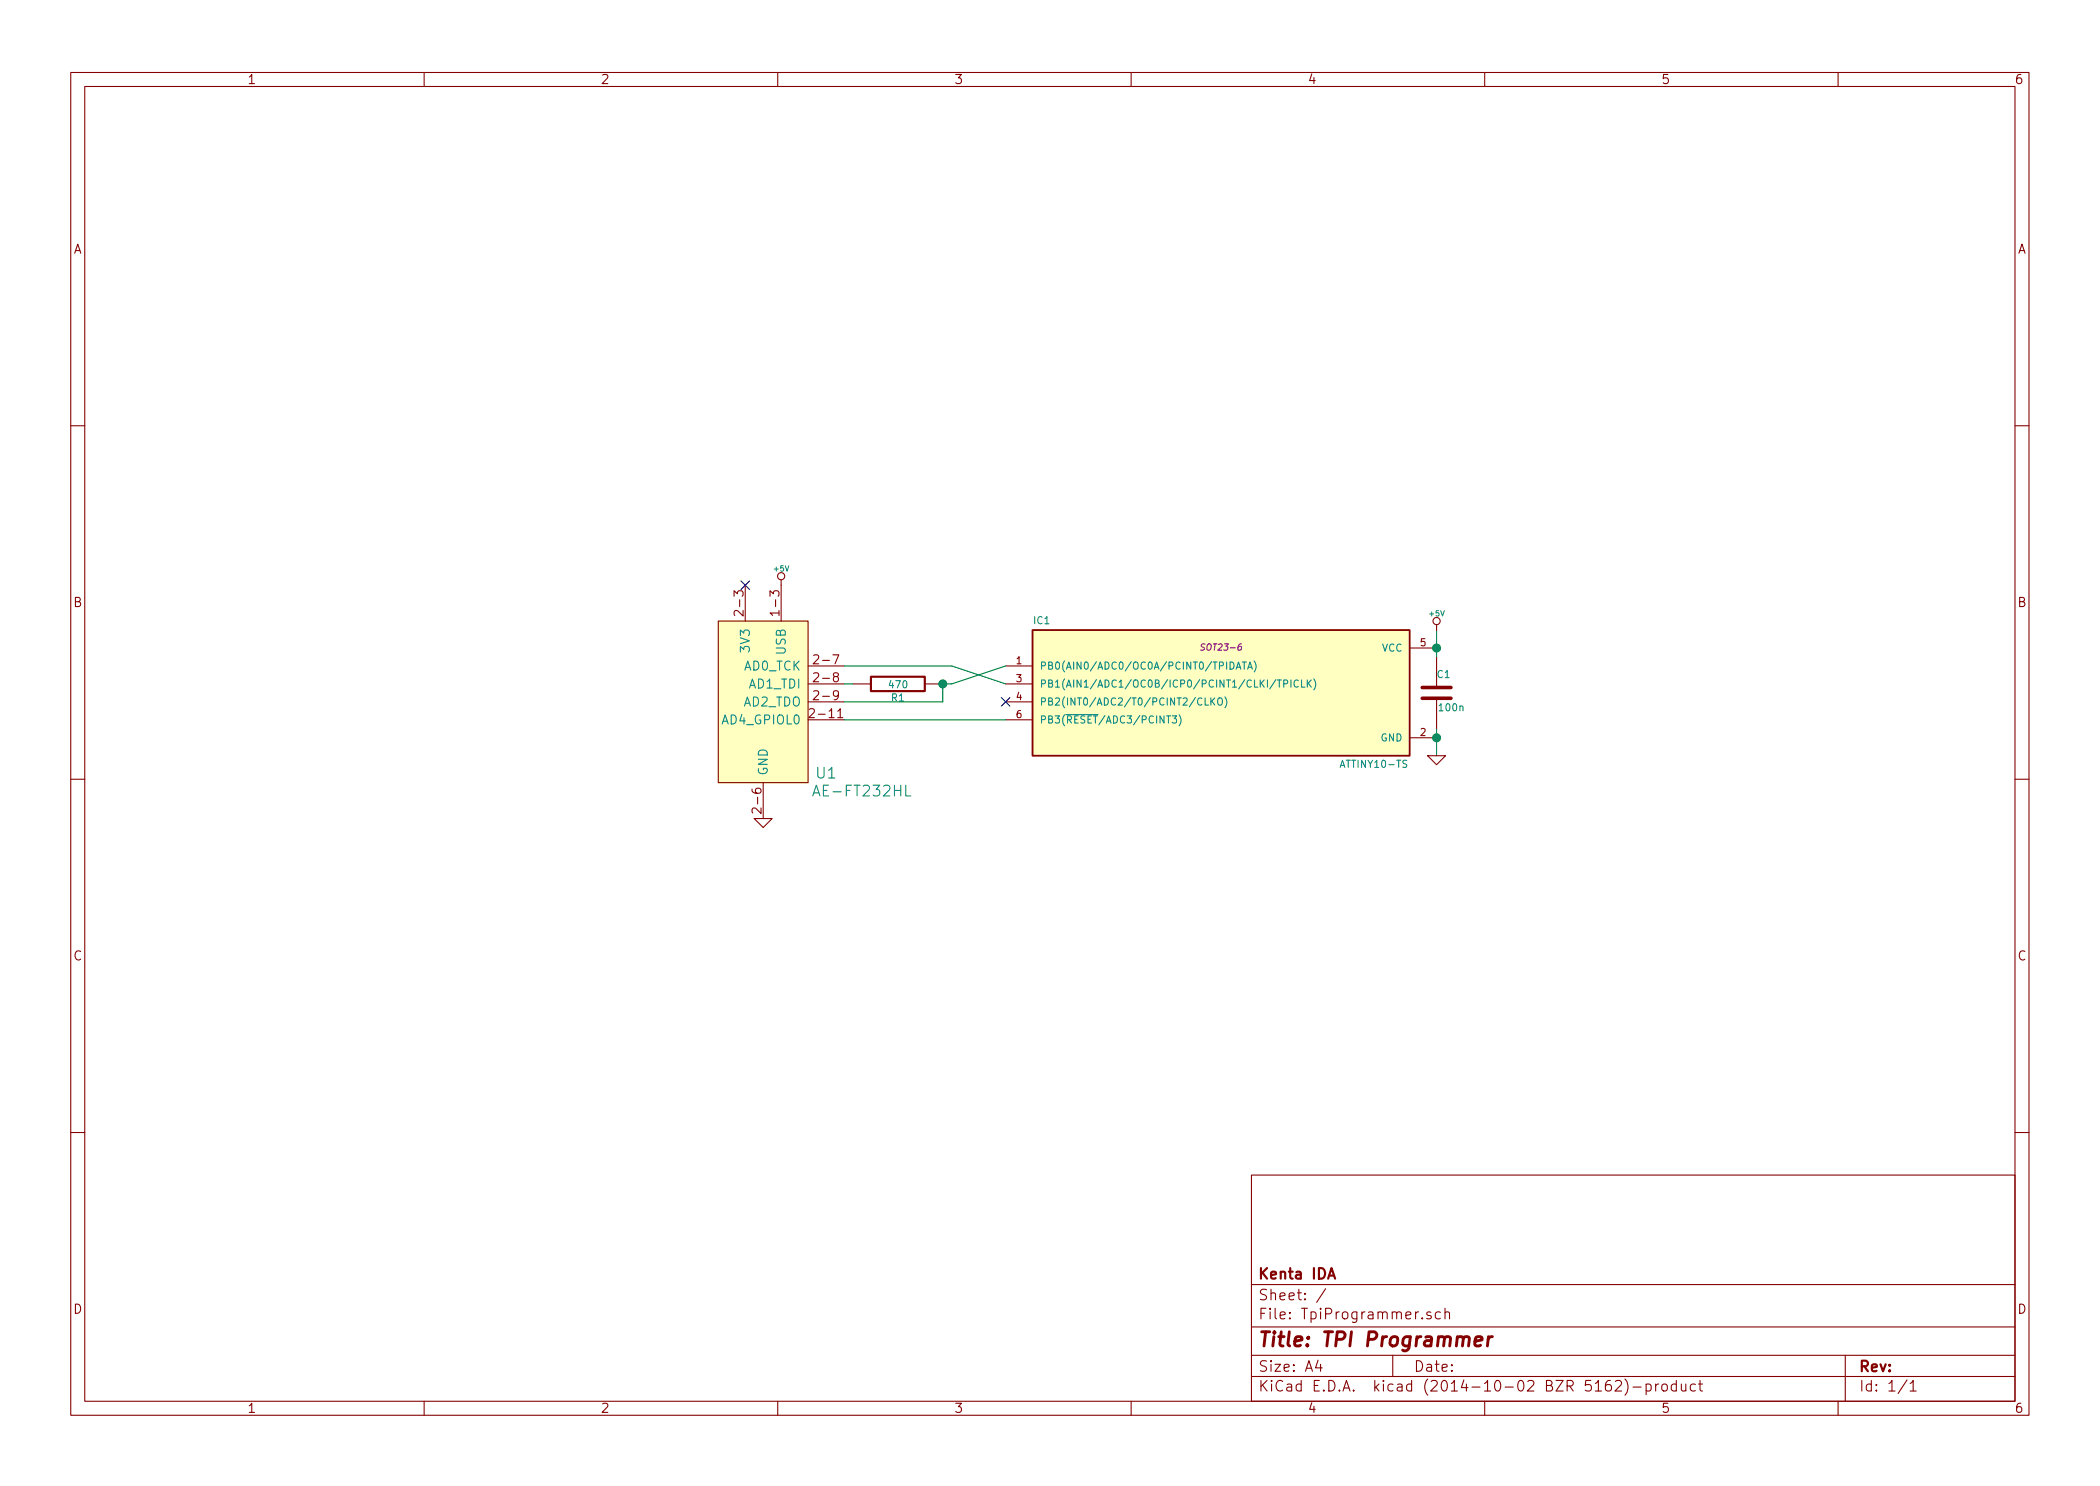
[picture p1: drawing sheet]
EESchema Schematic File Version 2
LIBS:power
LIBS:device
LIBS:transistors
LIBS:conn
LIBS:linear
LIBS:regul
LIBS:74xx
LIBS:cmos4000
LIBS:adc-dac
LIBS:memory
LIBS:xilinx
LIBS:special
LIBS:microcontrollers
LIBS:dsp
LIBS:microchip
LIBS:analog_switches
LIBS:motorola
LIBS:texas
LIBS:intel
LIBS:audio
LIBS:interface
LIBS:digital-audio
LIBS:philips
LIBS:display
LIBS:cypress
LIBS:siliconi
LIBS:opto
LIBS:atmel
LIBS:contrib
LIBS:valves
LIBS:TpiProgrammer
EELAYER 25 0
EELAYER END
$Descr A4 11693 8268
encoding utf-8
Sheet 1 1
Title "TPI Programmer"
Date ""
Rev ""
Comp "Kenta IDA"
Comment1 ""
Comment2 ""
Comment3 ""
Comment4 ""
$EndDescr
$Comp
L AE-FT232H-TPI U1
U 1 1
P 4250 4350
F 0 "U1" H 3900 4400 60  0000 C CNN
F 1 "AE-FT232HL" H 3700 4300 60  0000 C CNN
F 2 "" H 4250 4350 60  0000 C CNN
F 3 "" H 4250 4350 60  0000 C CNN
	1    4250 4350
	-1   0    0    -1  
$EndComp
$Comp
L R R1
U 1 1
P 5000 3800
F 0 "R1" V 5080 3800 40  0000 C CNN
F 1 "470" V 5007 3801 40  0000 C CNN
F 2 "" V 4930 3800 30  0000 C CNN
F 3 "" H 5000 3800 30  0000 C CNN
	1    5000 3800
	0    1    1    0   
$EndComp
$Comp
L GND #PWR01
U 1 1
P 4250 4550
F 0 "#PWR01" H 4250 4550 30  0001 C CNN
F 1 "GND" H 4250 4480 30  0001 C CNN
F 2 "" H 4250 4550 60  0000 C CNN
F 3 "" H 4250 4550 60  0000 C CNN
	1    4250 4550
	1    0    0    -1  
$EndComp
$Comp
L +5V #PWR02
U 1 1
P 4350 3250
F 0 "#PWR02" H 4350 3340 20  0001 C CNN
F 1 "+5V" H 4350 3340 30  0000 C CNN
F 2 "" H 4350 3250 60  0000 C CNN
F 3 "" H 4350 3250 60  0000 C CNN
	1    4350 3250
	1    0    0    -1  
$EndComp
$Comp
L ATTINY10-TS IC1
U 1 1
P 6800 3850
F 0 "IC1" H 5800 4250 40  0000 C CNN
F 1 "ATTINY10-TS" H 7650 3450 40  0000 C CNN
F 2 "SOT23-6" H 6800 4100 35  0000 C CIN
F 3 "" H 6800 3850 60  0000 C CNN
	1    6800 3850
	1    0    0    -1  
$EndComp
NoConn ~ 4150 3250
NoConn ~ 5600 3900
$Comp
L C C1
U 1 1
P 8000 3850
F 0 "C1" H 8000 3950 40  0000 L CNN
F 1 "100n" H 8006 3765 40  0000 L CNN
F 2 "" H 8038 3700 30  0000 C CNN
F 3 "" H 8000 3850 60  0000 C CNN
	1    8000 3850
	1    0    0    -1  
$EndComp
Wire Wire Line
	4700 3800 4750 3800
Wire Wire Line
	4700 4000 5600 4000
Wire Wire Line
	4700 3900 5250 3900
Wire Wire Line
	5250 3900 5250 3800
Connection ~ 5250 3800
Wire Wire Line
	8000 3500 8000 3650
Wire Wire Line
	8000 3600 8000 3600
Wire Wire Line
	8000 4050 8000 4200
Wire Wire Line
	8000 4100 8000 4100
$Comp
L GND #PWR03
U 1 1
P 8000 4200
F 0 "#PWR03" H 8000 4200 30  0001 C CNN
F 1 "GND" H 8000 4130 30  0001 C CNN
F 2 "" H 8000 4200 60  0000 C CNN
F 3 "" H 8000 4200 60  0000 C CNN
	1    8000 4200
	1    0    0    -1  
$EndComp
Connection ~ 8000 4100
$Comp
L +5V #PWR04
U 1 1
P 8000 3500
F 0 "#PWR04" H 8000 3590 20  0001 C CNN
F 1 "+5V" H 8000 3590 30  0000 C CNN
F 2 "" H 8000 3500 60  0000 C CNN
F 3 "" H 8000 3500 60  0000 C CNN
	1    8000 3500
	1    0    0    -1  
$EndComp
Connection ~ 8000 3600
Wire Wire Line
	4700 3700 5300 3700
Wire Wire Line
	5300 3700 5600 3800
Wire Wire Line
	5250 3800 5300 3800
Wire Wire Line
	5300 3800 5600 3700
$EndSCHEMATC
